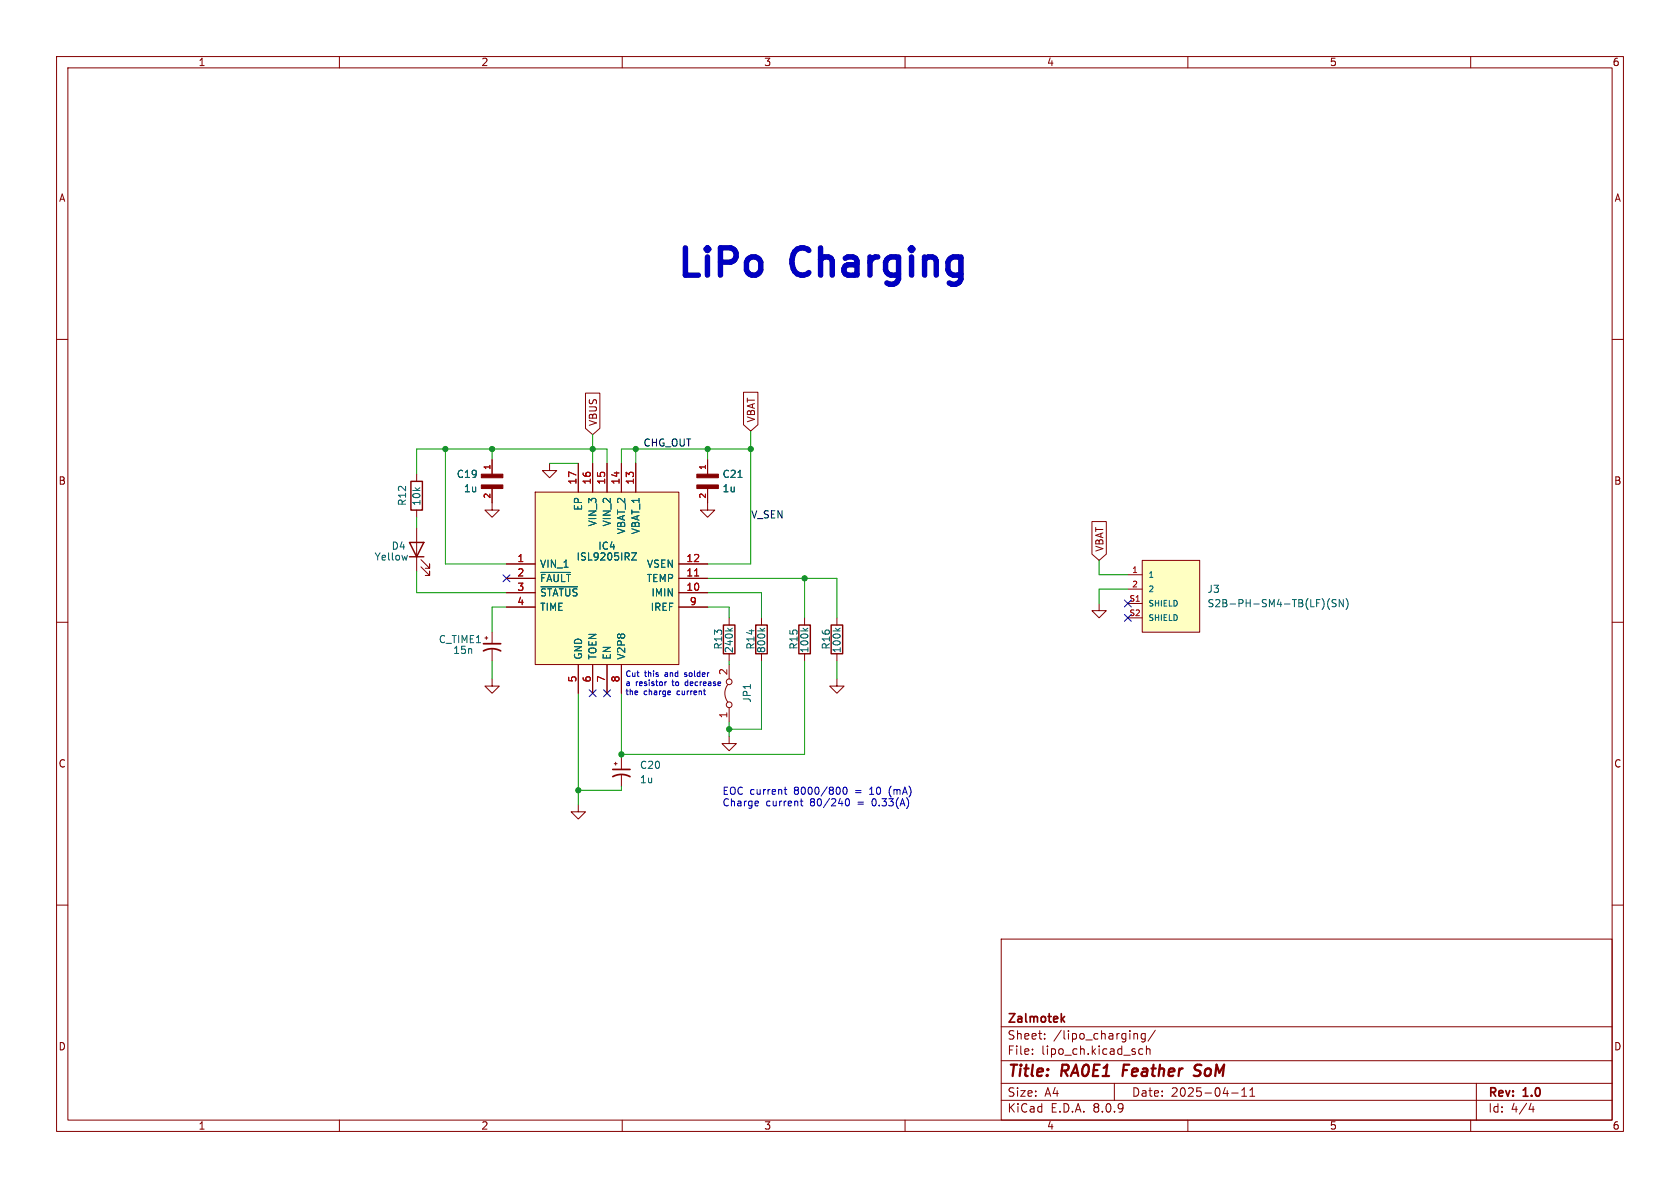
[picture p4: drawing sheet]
<svg xmlns="http://www.w3.org/2000/svg" width="297mm" height="210mm" viewBox="0 0 297 210" stroke-linecap="round" stroke-linejoin="round" font-family="sans-serif">
<g fill="none" stroke="#840000" stroke-width=".18">
<path d="M10 10h277v190h-277zM12 12h273v186h-273zM60 10v2M110 10v2M160 10v2M210 10v2M260 10v2M10 60h2M285 60h2M10 110h2M194.3 106.7v1.3h-1.3l1.3 1.2 1.3-1.2h-1.3M285 110h2"/>
<path d="M10 160h2M177 166h108v32h-108zM285 160h2M60 198v2M110 198v2M160 198v2M177 194.5h108M177 191.5h108M177 187.5h108M177 181.5h108M182.5 186.3v.1M182.5 185.5v.1"/>
<path d="M184.7 183.6v.1M184.7 182.8v.1M197 191.5v3M200.5 182.8h.5l.1 .9M202 185.5l-.4-.1-.3 .3v.4l.2 .2h.5M202.5 182.8l-.5-.1-.3 .3v.4l.2 .2h.6M202.5 182.7v1.2l-.3 .3-.4-.1M202.7 185.5l.2-.1 .3 .1 .1 .9M202.7 184.9v1.5M204.2 182.1l-1.2 2M210 198v2M217.7 193.2h1.2"/>
<path d="M219.5 193.8h.9M219.5 192.7l.5-.4v1.5M221 193.8h.8M221 192.7l.4-.4v1.5M260 198v2M261 191.5v6.5M270.7 195l-.4 1.1h.9M271 195.6v1"/>
</g>
<path d="M198.7 188.2l-.3 2M212.1 190a.85 .85 0 0 1-1.1 .1M212.1 188.2l-.7 .1a.46 .46 0 0 0-.2 .5 .46 .46 0 0 0 .3 .4l.6 .2" fill="none" stroke="#840000" stroke-width=".4"/>
<path d="M188.2 179.7l-.6 .6M187.8 180.1l.4 .6" fill="none" stroke="#840000" stroke-width=".3"/>
<path d="M201.9 99.1h10.2v12.7h-10.2z" fill="#ffffc2"/>
<path d="M201.9 99.1h10.2v12.7h-10.2zM199.4 101.6h2.5M199.4 104.1h2.5M199.4 106.7h2.5M199.4 109.2h2.5" fill="none" stroke="#840000" stroke-width=".18"/>
<path d="M235.1 105.8a1.46 1.46 0 0 0 0 1.9M236.2 106.1l-.5-.1-.2 .1v.4l.6 .2 .1 .3-.2 .3-.5-.1M237.5 106v1.3l-.7-1.3v1.3M238 105.8a1.46 1.46 0 0 1 0 1.9" fill="none" stroke="#006464" stroke-width=".18"/>
<path d="M94.6 87h25.4v30.5h-25.4z" fill="#ffffc2"/>
<g fill="none" stroke="#840000" stroke-width=".18">
<path d="M103.5 69.5h2.5v6.2l-1.2 1.1-1.3-1.1zM131.4 69.3h2.6v5.8l-1.3 1.1-1.3-1.1zM73.7 83.8v1.3M73.7 90.2v1.2M73.7 93.3v7.7M74.4 98.9l1.5 1.6v-.8v.8h-.7M87 86.4v3.8h1.3l-1.3 1.2-1.3-1.2h1.3M87 81.3v2.5M89.5 99.7h5.1M94.6 87h25.4v30.5h-25.4zM97.2 81.9v1.3h1.2l-1.2 1.3-1.3-1.3h1.3M102.2 81.9v5.1"/>
<path d="M104.8 81.9v5.1M107.3 81.9v5.1M109.9 81.9v5.1M112.4 81.9v5.1M120 99.7h5.1M125.1 86.4v3.8h1.3l-1.3 1.2-1.3-1.2h1.3M125.1 81.3v2.5M193 92.2h2.6v5.7l-1.3 1.2-1.3-1.2zM74.4 100.2l1.5 1.5v-.7v.7h-.7M85.7 112.8h.5M86 112.5v.5M87 111.8v2"/>
<path d="M87 114.8v2M89.5 104.8h5.1M89.5 102.2h5.1M89.5 107.3h5.1M102.2 117.5v5.1M104.8 117.5v5.1M107.3 117.5v5.1M109.9 117.5v5.1M120 104.8h5.1M120 102.2h5.1M120 107.3h5.1M128.9 109.2v1.3"/>
<path d="M128.9 115.6v1.2M128.9 117.5v2.5M134.6 109.2v1.3M134.6 115.6v1.2M142.2 109.2v1.3M142.2 115.6v1.2M148 109.2v1.3M148 115.6v1.2M87 120v1.3h1.3l-1.3 1.3-1.3-1.3h1.3M108.6 135h.5M108.8 134.7v.6M109.9 134v2"/>
<path d="M109.9 137v2.1M128.7 121a2.54 2.54 0 0 0 0 3.1M128.9 130.2v1.2h1.3l-1.3 1.3-1.3-1.3h1.3M128.9 125.1v2.5M148 120v1.3h1.2l-1.2 1.3-1.3-1.3h1.3M102.2 142.2v1.3h1.3l-1.3 1.3-1.2-1.3h1.2"/>
<circle cx="128.9" cy="124.6" r=".51"/>
<circle cx="128.9" cy="120.5" r=".51"/>
</g>
<path d="M122.8 101.8h.7" fill="none" stroke="#a90000" stroke-width=".18"/>
<g fill="none" stroke="#006464" stroke-width=".18">
<path d="M72 98.2l-.2 .8M111.7 97.7h.8l-.8 1.3h.8M130.5 84.4h.7M95.6 101.2h5.3M95.6 103.7h6.5M128.6 111l.5 .5M129.5 111l-.5 .4M134.4 111l.4 .5M135.2 111l-.5 .4M142 111l.5 .5M142.8 111l-.5 .4M147.7 111l.5 .5"/>
<path d="M148.5 111l-.4 .4"/>
</g>
<g fill="#840000" stroke="#840000" stroke-width=".18">
<path d="M85.1 85.7h3.8v.7h-3.8z"/>
<path d="M85.1 83.8h3.8v.7h-3.8z"/>
<path d="M123.2 85.7h3.8v.7h-3.8z"/>
<path d="M123.2 83.8h3.8v.7h-3.8z"/>
</g>
<path d="M85.5 115.1a3.2 3.2 0 0 1 3 0M85.5 113.8h3M108.3 137.3a3.2 3.2 0 0 1 3.1 0M108.3 136h3.1" fill="none" stroke="#840000" stroke-width=".3"/>
<path d="M72.4 95.9h2.5l-1.2 2.5zM72.4 98.4h2.5M72.6 85.1h2.1v5.1h-2.1zM127.9 110.5h2v5.1h-2zM133.6 110.5h2v5.1h-2zM141.2 110.5h2.1v5.1h-2.1zM146.9 110.5h2.1v5.1h-2.1z" fill="none" stroke="#840000" stroke-width=".25"/>
<g fill="none" stroke="#0000c2" stroke-width=".18">
<path d="M121 119.5l.1 .1M121.1 119v.2M117.5 120.5v.7M117.8 120.5l-.3 .2M118.5 122.2v.2l-.4 .1M121.2 120.6v.5M124.4 122.1h.3M124.6 122.8h.1M138.6 139.6h.5M138.8 139.1v1.1l.3 .2M148.4 139.3l.1 .3-.1 .7M149.2 139.2l.1-.1a.68 .68 0 0 1 .5 .7 .68 .68 0 0 1-.5 .6 .84 .84 0 0 1-.1-1.2z"/>
<path d="M153.9 139.4l-.2 .1M157.3 139.3l-.1 .5 .1 .7M133.9 141.6l.2 .3-.6 .1M134 142.4l-.1 .1M141.5 141.6h.4M141.6 141.2v1.1l.3 .2M149.6 141.3l.1-.1a.68 .68 0 0 1 .5 .6 .68 .68 0 0 1-.5 .7l-.1-.2-.2-.3zM153.7 140.4h.8"/>
</g>
<g fill="none" stroke="#009600" stroke-width=".18">
<path d="M78.7 79.4v20.3h10.8M87 79.4v1.9M104.8 76.8v5.1M112.4 79.4v2.5M125.1 79.4v1.9M132.7 79.4h-22.8v2.5M132.7 76.2v23.5h-7.6M73.7 91.4v1.9M97.2 81.9h5M107.3 81.9v-2.5h-33.6v4.4M194.3 99.1v2.5h5.1M73.7 101v3.8h15.8"/>
<path d="M87 116.8v3.2M89.5 107.3h-2.5v4.5M125.1 104.8h9.5v4.4M125.1 107.3h3.8v1.9M125.1 102.2h22.9v7M128.9 116.8v.7M134.6 116.8v12.1h-5.7M142.2 102.2v7M142.2 116.8v16.6h-32.3M148 116.8v3.2M199.4 104.1h-5.1v2.6M102.2 122.6v19.6"/>
<path d="M109.9 122.6v11.4M109.9 139.1v.6h-7.7M128.9 127.6v2.6"/>
</g>
<path d="M88.9 101.6l1.2 1.2M90.1 101.6l-1.2 1.2M198.8 108.6l1.2 1.2M198.8 106.1l1.2 1.2M200 108.6l-1.2 1.2M200 106.1l-1.2 1.2M104.2 121.9l1.2 1.3M105.4 121.9l-1.2 1.3M106.7 121.9l1.2 1.3M107.9 121.9l-1.2 1.3" fill="none" stroke="#000084" stroke-width=".18"/>
<g fill="#009600" stroke="#009600" stroke-width=".18">
<circle cx="142.2" cy="102.2" r=".46"/>
<circle cx="132.7" cy="79.4" r=".46"/>
<circle cx="125.1" cy="79.4" r=".46"/>
<circle cx="109.9" cy="133.4" r=".46"/>
<circle cx="128.9" cy="128.9" r=".46"/>
<circle cx="102.2" cy="139.7" r=".46"/>
<circle cx="87" cy="79.4" r=".46"/>
<circle cx="112.4" cy="79.4" r=".46"/>
<circle cx="78.7" cy="79.4" r=".46"/>
<circle cx="104.8" cy="79.4" r=".46"/>
</g>
<g font-size="6.7" fill="#0000c2">
<text x="119.4" y="49.3">LiPo</text>
<text x="140.4" y="49.3">Charging</text>
</g>
<g font-size="2.8" fill="#840000">
<text x="178" y="190.9">Title:</text>
<text x="187.7" y="190.9">RA0E1</text>
<text x="199.3" y="190.9">Feather</text>
<text x="212.8" y="190.9">SoM</text>
</g>
<g font-size="2.1" fill="#840000">
<text x="178" y="184">Sheet:</text>
<text x="178" y="181.2">Zalmotek</text>
<text x="186.2" y="184">/lipo_charging/</text>
<text x="178" y="186.7">File:</text>
<text x="184.1" y="186.7">lipo_ch.kicad_sch</text>
<text x="178" y="196.9">KiCad</text>
<text x="178" y="194.1">Size:</text>
<text x="184.7" y="194.1">A4</text>
<text x="185.7" y="196.9">E.D.A.</text>
<text x="193.3" y="196.9">8.0.9</text>
<text x="200" y="194.1">Date:</text>
<text x="207" y="194.1">2025-04-11</text>
<text x="263" y="194.3">Rev:</text>
<text x="263" y="196.9">Id:</text>
<text x="267.1" y="196.9">4/4</text>
<text x="269.4" y="194.3">1.0</text>
</g>
<g font-size="1.8" fill="#840000">
<text x="35" y="11.9">1</text>
<text x="85" y="11.9">2</text>
<text x="135" y="11.9">3</text>
<text x="185" y="11.9">4</text>
<text x="235" y="11.9">5</text>
<text x="285" y="11.9">6</text>
<text x="10.3" y="35.9">A</text>
<text x="285.3" y="35.9">A</text>
<text x="105.7" y="75.4" transform="rotate(-90 105.7 75.4)">VBUS</text>
<text x="133.7" y="74.8" transform="rotate(-90 133.7 74.8)">VBAT</text>
<text x="10.3" y="85.9">B</text>
<text x="285.3" y="85.9">B</text>
<text x="195.3" y="97.6" transform="rotate(-90 195.3 97.6)">VBAT</text>
<text x="10.3" y="135.9">C</text>
<text x="285.3" y="135.9">C</text>
<text x="10.3" y="185.9">D</text>
<text x="285.3" y="185.9">D</text>
<text x="35" y="199.9">1</text>
<text x="85" y="199.9">2</text>
<text x="135" y="199.9">3</text>
<text x="185" y="199.9">4</text>
<text x="235" y="199.9">5</text>
<text x="285" y="199.9">6</text>
</g>
<g font-size="1.8" fill="#0f0f0f">
<text x="113.7" y="79">CHG_OUT</text>
<text x="132.7" y="91.7">V_SEN</text>
</g>
<g font-size="1.8" fill="#006464">
<text x="72" y="89.5" transform="rotate(-90 72 89.5)">R12</text>
<text x="74.5" y="89.5" transform="rotate(-90 74.5 89.5)">10k</text>
<text x="80.7" y="84.7">C19</text>
<text x="81.9" y="87.2">1u</text>
<text x="127.6" y="87.2">1u</text>
<text x="127.6" y="84.7">C21</text>
<text x="103.1" y="90.4" transform="rotate(-90 103.1 90.4)">EP</text>
<text x="105.6" y="93.2" transform="rotate(-90 105.6 93.2)">VIN_3</text>
<text x="108.2" y="93.2" transform="rotate(-90 108.2 93.2)">VIN_2</text>
<text x="110.7" y="94.6" transform="rotate(-90 110.7 94.6)">VBAT_2</text>
<text x="113.3" y="94.6" transform="rotate(-90 113.3 94.6)">VBAT_1</text>
<text x="66.1" y="99.3">Yellow</text>
<text x="69.1" y="97.4">D4</text>
<text x="95.4" y="100.6">VIN_1</text>
<text x="101.8" y="99.3">ISL9205IRZ</text>
<text x="105.7" y="97.4">IC4</text>
<text x="114.3" y="100.6">VSEN</text>
<text x="95.4" y="103.1">~{FAULT}</text>
<text x="95.4" y="105.6">~{STATUS}</text>
<text x="114.2" y="103.1">TEMP</text>
<text x="115.1" y="105.6">IMIN</text>
<text x="213.4" y="105">J3</text>
<text x="213.4" y="107.5">S2B-PH-SM4-TB(LF)(SN)</text>
<text x="77.5" y="113.9">C_TIME1</text>
<text x="95.4" y="108.2">TIME</text>
<text x="114.9" y="108.2">IREF</text>
<text x="80" y="115.8">15n</text>
<text x="103.1" y="116.7" transform="rotate(-90 103.1 116.7)">GND</text>
<text x="105.6" y="116.7" transform="rotate(-90 105.6 116.7)">TOEN</text>
<text x="108.2" y="116.7" transform="rotate(-90 108.2 116.7)">EN</text>
<text x="110.7" y="116.7" transform="rotate(-90 110.7 116.7)">V2P8</text>
<text x="127.9" y="114.9" transform="rotate(-90 127.9 114.9)">R13</text>
<text x="129.8" y="115.6" transform="rotate(-90 129.8 115.6)">240k</text>
<text x="133.6" y="114.9" transform="rotate(-90 133.6 114.9)">R14</text>
<text x="135.5" y="115.6" transform="rotate(-90 135.5 115.6)">800k</text>
<text x="141.2" y="114.9" transform="rotate(-90 141.2 114.9)">R15</text>
<text x="143.1" y="115.6" transform="rotate(-90 143.1 115.6)">100k</text>
<text x="146.9" y="114.9" transform="rotate(-90 146.9 114.9)">R16</text>
<text x="148.8" y="115.6" transform="rotate(-90 148.8 115.6)">100k</text>
<text x="132.9" y="124.3" transform="rotate(-90 132.9 124.3)">JP1</text>
<text x="113" y="136.1">C20</text>
<text x="113" y="138.7">1u</text>
</g>
<g font-size="1.8" fill="#a90000">
<text x="102" y="85.8" transform="rotate(-90 102 85.8)">17</text>
<text x="104.5" y="85.8" transform="rotate(-90 104.5 85.8)">16</text>
<text x="107.1" y="85.8" transform="rotate(-90 107.1 85.8)">15</text>
<text x="109.6" y="85.8" transform="rotate(-90 109.6 85.8)">14</text>
<text x="112.1" y="85.8" transform="rotate(-90 112.1 85.8)">13</text>
<text x="91.4" y="99.4">1</text>
<text x="91.4" y="102">2</text>
<text x="121.2" y="102">11</text>
<text x="121.2" y="99.4">12</text>
<text x="91.4" y="104.5">3</text>
<text x="91.4" y="107.1">4</text>
<text x="121.2" y="104.5">10</text>
<text x="121.8" y="107.1">9</text>
<text x="128.7" y="119.5" transform="rotate(-90 128.7 119.5)">2</text>
<text x="102" y="120.7" transform="rotate(-90 102 120.7)">5</text>
<text x="104.5" y="120.7" transform="rotate(-90 104.5 120.7)">6</text>
<text x="107.1" y="120.7" transform="rotate(-90 107.1 120.7)">7</text>
<text x="109.6" y="120.7" transform="rotate(-90 109.6 120.7)">8</text>
<text x="128.7" y="127.1" transform="rotate(-90 128.7 127.1)">1</text>
</g>
<g font-size="1.8" fill="#0000c2">
<text x="127.6" y="140.6">EOC current</text>
<text x="127.6" y="142.6">Charge</text>
<text x="135.4" y="142.6">current</text>
<text x="140.5" y="140.6">8000/800</text>
<text x="143.3" y="142.6">80/240</text>
<text x="151.5" y="140.6">=</text>
<text x="151.9" y="142.6">=</text>
<text x="154.2" y="140.6">10</text>
<text x="154.6" y="142.6">0.33(A)</text>
<text x="157.8" y="140.6">(mA)</text>
</g>
<g font-size="1.4" fill="#a90000">
<text x="86.7" y="83.2" transform="rotate(-90 86.7 83.2)">1</text>
<text x="124.8" y="83.2" transform="rotate(-90 124.8 83.2)">1</text>
<text x="86.7" y="88.2" transform="rotate(-90 86.7 88.2)">2</text>
<text x="124.8" y="88.2" transform="rotate(-90 124.8 88.2)">2</text>
<text x="200" y="101.3">1</text>
<text x="199.6" y="106.4">S1</text>
<text x="200" y="103.9">2</text>
<text x="199.6" y="109">S2</text>
</g>
<g font-size="1.4" fill="#006464">
<text x="202.9" y="102.3">1</text>
<text x="202.9" y="104.9">2</text>
<text x="202.9" y="107.4">SHIELD</text>
<text x="202.9" y="110">SHIELD</text>
</g>
<g font-size="1.4" fill="#0000c2">
<text x="110.5" y="119.7">Cut</text>
<text x="114" y="119.7">this</text>
<text x="117.8" y="119.7">and</text>
<text x="121.5" y="119.7">solder</text>
<text x="110.5" y="121.3">a</text>
<text x="110.5" y="122.9">the</text>
<text x="112.4" y="121.3">resistor</text>
<text x="113.8" y="122.9">charge</text>
<text x="119.1" y="121.3">to</text>
<text x="119.9" y="122.9">current</text>
<text x="121.6" y="121.3">decrease</text>
</g>
</svg>
